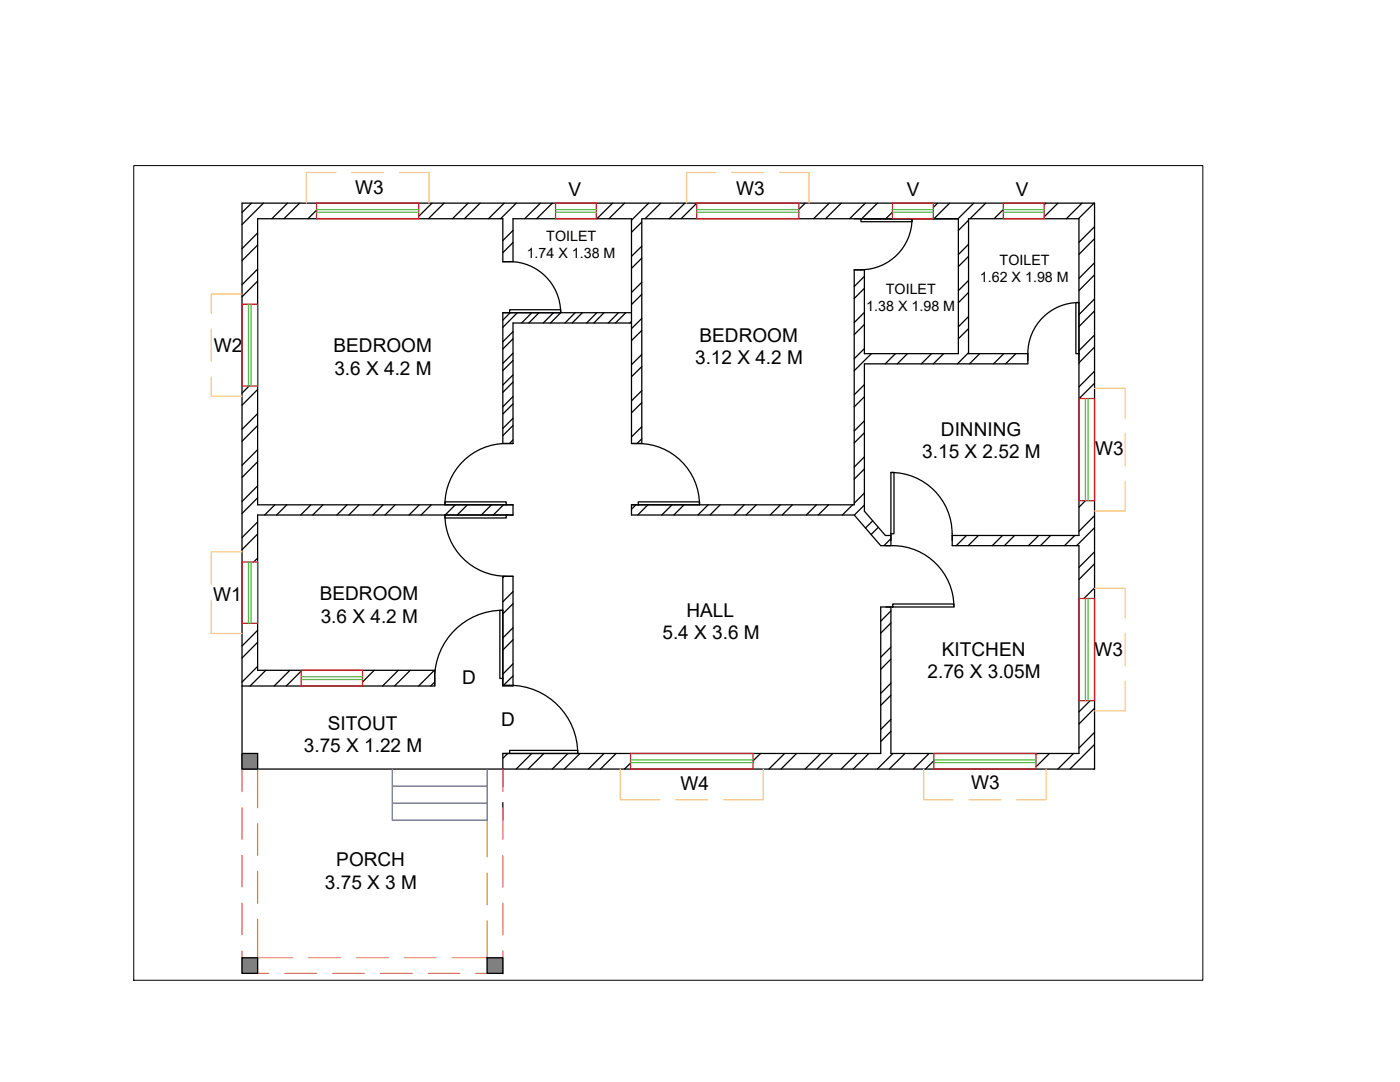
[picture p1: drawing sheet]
<svg xmlns="http://www.w3.org/2000/svg" width="279mm" height="216mm" viewBox="0 0 279 216" stroke-linecap="round" stroke-linejoin="round" font-family="sans-serif">
<!-- layer: 0 -->
<g fill="none" stroke="#000" stroke-width=".25">
<path d="M48.3 40.5h170.1v113h-170.1zM50.2 40.5l-1.9 1.9M51.4 46.5l-3.1 3.1M51.4 53.7l-3.1 3.1M51.4 48.9l-3.1 3.1M51.4 56.1l-3.1 3.1M52.6 40.5l-4.3 4.3M57.4 40.5l-3.1 3.1M59.8 40.5l-3.1 3.1M63.2 41.9l-1.7 1.7M86.2 40.5l-2.6 2.7M88.6 40.5l-3.1 3.1"/>
<path d="M93.4 40.5l-3.1 3.1M95.8 40.5l-3.1 3.1M100.6 40.5l-3.1 3.1M101.7 52.2a10.2 10.2 0 0 1 10.2 10.2M102.4 46l-2 2M102.4 48.4l-2 2M103 40.5l-3.1 3.1M107.8 40.5l-3.1 3.1M110.2 40.5l-3.1 3.1M122.3 40.5l-3.2 3.1M124.7 40.5l-3.2 3.1M128.1 49.1l-2.1 2.1"/>
<path d="M128.1 56.3l-2.1 2.1M128.1 44.3l-2.1 2.1M128.1 51.5l-2.1 2.1M128.1 58.7l-2.1 2.1M129.5 40.5l-3.5 3.4M131.9 40.5l-3.2 3.1M136.7 40.5l-3.2 3.1M139 40.6l-3.1 3M160.7 40.5l-1.3 1.3M165.5 40.5l-3.1 3.1M167.9 40.5l-3.1 3.1M170.5 43.6h1.3"/>
<path d="M171.8 43.6h10.2v.6h-10.2zM172.5 43.6h18.8h-63.2v44.9h-2.1v-44.9h-23.6v8.6h-2v-8.6h-49v57.1h51v2.1h-51v31h35.4v3.1h-38.5M172.5 55.1l-2 2.1M172.5 57.5l-2 2.1M172.7 40.5l-3.1 3.1M175.1 40.5l-3.1 3.1M178.1 42.3l-1.3 1.3M182 43.6a10.2 10.2 0 0 1-10.2 10.2M187.1 40.5l-.8 .9M189.5 40.5l-3.1 3.1M191.3 43.6v27h-18.8v-16.8h-2v46.9h-44.5v2.1h44.5M193.3 48.7l-2 2.1"/>
<path d="M193.3 56l-2 2M193.3 43.9l-2 2.1M193.3 51.2l-2 2M193.3 58.4l-2 2M194.3 40.5l-3.1 3.1M196.7 40.5l-3.1 3.1M200.2 41.8l-1.8 1.8M208.7 40.5l-.3 .4M211.1 40.5l-2.7 2.8M215.9 40.5l-3.1 3.1M218.4 40.5l-3.2 3.1M218.4 45.2l-3.1 3.2"/>
<path d="M218.4 52.4l-3.1 3.2M218.4 59.6l-3.1 3.2M218.4 47.6l-3.1 3.2M218.4 54.8l-3.1 3.2M49.7 77l-1.4 1.4M51.4 77.7l-3.1 3.2M101.7 61.8h10.2v.6h-10.2zM101.8 62.4l-1.4 1.5M102.4 67.6l-2 2M102.4 74.8l-2 2M102.4 66.2l-2 2M102.4 70.5l-2 2"/>
<path d="M102.4 79.1l-2 2.1M102.4 71.9l-2 2.1M102.4 76.2l-2 2.1M103.3 62.4l-2.9 2.9M106.1 62.4l-2 2.1M107.6 62.4l-2.1 2.1M110.5 62.4l-2.1 2.1M111.9 62.4l-2 2.1M114.8 62.4l-2 2.1M116.2 62.4l-2 2.1M119.1 62.4l-2 2.1M120.5 62.4l-2 2.1"/>
<path d="M123.4 62.4l-2 2.1M124.9 62.4l-2.1 2.1M126 64.1l-.3 .4M126 62.4h-25.6v26.1h2v-24h23.6M128.1 63.5l-2.1 2.1M128.1 70.7l-2.1 2.1M128.1 78l-2.1 2M128.1 65.9l-2.1 2.1M128.1 73.2l-2.1 2M172.5 79.2l-2 2M172.5 62.3l-2 2.1M172.5 69.6l-2 2"/>
<path d="M172.5 76.8l-2 2M172.5 64.7l-2 2.1M173.9 70.6l-3.4 3.4M178.7 70.6l-2 2M181.1 70.6l-2 2M185.9 70.6l-2 2M188.3 70.6l-2 2M193.3 63.2l-2 2M193.3 70.4l-2.2 2.2M193.3 65.6l-2 2M195.5 70.6l-2 2M200.3 70.6l-2 2"/>
<path d="M202.7 70.6l-2 2M205.1 70.6h-11.8v-27h22v63.2h-25.3M205.1 70.6v2h-32.6v29.4l4.2 4.8h1.1M214.7 60.4h.6v10.2h-.6zM215.3 60.4a10.2 10.2 0 0 0-10.2 10.2M218.4 66.8l-3.1 3.2M218.4 74.1l-3.1 3.1M218.4 62l-3.1 3.2M218.4 69.3l-3.1 3.1M218.4 76.5l-3 3M51.4 82.5l-3.1 3.2M51.4 89.7l-3.1 3.2"/>
<path d="M51.4 96.9l-3.1 3.2M51.4 84.9l-3.1 3.2M51.4 92.1l-3.1 3.2M51.4 99.3l-3.1 3.2M101 88.5a12.2 12.2 0 0 0-12.2 12.2M102.4 83.5l-2 2M102.4 87.8l-.7 .7M102.4 80.6l-2 2M102.4 84.9l-2 2M127.4 88.5a12.2 12.2 0 0 1 12.2 12.2M128.1 85.2l-2.1 2M128.1 80.3l-2.1 2.1"/>
<path d="M128.1 87.6l-1 .9M172.5 84l-2 2M172.5 98.4l-2 2M172.5 93.6l-2 2M172.5 91.2l-2 2M172.5 86.4l-2 2M177.8 94.3a12.2 12.2 0 0 1 12.2 12.2M177.8 94.3h.6v12.2h-.6zM216.6 99.9l-1.3 1.3M51.4 104.1l-3.1 3.2M51.4 111.4l-.8 .7M51.4 106.6l-3.1 3.1"/>
<path d="M54.8 100.7l-2 2.1M57.2 100.7l-2 2.1M62 100.7l-2 2.1M64.5 100.7l-2.1 2.1M69.3 100.7l-2.1 2.1M71.6 100.7l-2 2.1M76.5 100.7l-2.1 2.1M78.9 100.7l-2.1 2.1M83.7 100.7l-2.1 2.1M86.1 100.7l-2.1 2.1M88.8 102.8h12.2v.6h-12.2zM88.8 102.8a12.2 12.2 0 0 0 12.2 12.2"/>
<path d="M88.8 100.1h12.2v.6h-12.2zM90.9 100.7l-2.1 2.1M93.3 100.7l-2.1 2.1M98.1 100.7l-2 2.1M100.4 115h2v21.9h-2zM100.5 100.7l-2.1 2.1M100.6 115l-.2 .3M102.4 118l-2 2.1M126.9 100.7l-.9 .9M127.4 100.1h12.2v.6h-12.2zM129.3 100.7l-2 2.1M134.1 100.7l-2 2.1"/>
<path d="M136.5 100.7l-2 2.1M141.3 100.7l-2 2.1M143.7 100.7l-2 2.1M148.5 100.7l-2 2.1M150.9 100.7l-2 2.1M155.7 100.7l-2 2.1M158.1 100.7l-2 2.1M162.9 100.7l-2 2.1M165.4 100.7l-2.1 2.1M170.2 100.7l-2.1 2.1M170.5 102.8l5.3 6.1a13.8 13.8 0 0 1 8.9 1.9 12.2 12.2 0 0 1 5.7 10.3M172.5 100.8l-2 2"/>
<path d="M174.2 103.9l-1.5 1.5M175.3 105.2l-1.5 1.5M177.8 107.5l-1.4 1.4M177.8 106.5v2.4M190 106.5v2.4h25.3v41.4h-37.5v-29.2M192.9 106.8l-2.1 2.1M195.3 106.8l-2.1 2.1M200.1 106.8l-2.1 2.1M202.5 106.8l-2.1 2.1M207.3 106.8l-2 2.1M209.7 106.8l-2.1 2.1M214.5 106.8l-2.1 2.1"/>
<path d="M218.4 102.9l-3.1 3.1M218.4 110.1l-3.1 3.1M218.4 117.3l-2.1 2.1M218.4 105.3l-3.5 3.6M218.4 112.5l-3.1 3.1M51.4 125.8l-3.1 3.1M51.4 133l-3.1 3.1M51.4 128.2l-3.1 3.1M53 133.8l-3.1 3.1M57.8 133.8l-3.1 3.1M60.1 133.9l-3 3M74.7 133.8l-2.4 2.3"/>
<path d="M79.5 133.8l-3.2 3.1M81.9 133.8l-3.2 3.1M86.7 133.8l-3.2 3.1M86.8 136.1l-.8 .8M99.8 121.8h.6v13.6h-.6zM100.3 121.8a13.6 13.6 0 0 0-13.6 13.6M100.4 136.7a13.7 13.7 0 0 1 14.9 13.6M102.4 125.3l-2 2M102.4 132.5l-2 2M102.4 120.5l-2 2M102.4 127.7l-2 2M102.4 134.9l-1.9 1.8"/>
<path d="M177.8 121.9l-2 2.1M177.8 129.1l-2 2M177.8 136.3l-2 2.1M177.8 124.3l-2 2M177.8 131.5l-2 2.1M177.8 138.7l-2 2.1M178.2 120.5h12.2v.6h-12.2zM178.2 121.1h-2.4v29.2h-75.4v6.7M217.6 139.8l-2.3 2.2M48.3 150.3h3.1v3.2h-3.1zM101.3 150.3l-.9 1M101.7 149.7h13.6v.6h-13.6z"/>
<path d="M106.1 150.3l-3.1 3.2M108.5 150.3l-3.1 3.2M113.3 150.3l-3.1 3.2M115.7 150.3l-3.1 3.2M120.5 150.3l-3.1 3.2M123 150.3l-3.2 3.2M125.8 152.3l-1.2 1.2M151.8 150.3l-1.5 1.5M156.6 150.3l-3.1 3.2M159 150.3l-3.1 3.2M163.8 150.3l-3.1 3.2M166.2 150.3l-3.1 3.2"/>
<path d="M171 150.3l-3.1 3.2M173.4 150.3l-3.1 3.2M177.8 143.5l-2 2.1M177.8 145.9l-2 2.1M178.2 150.3l-3.1 3.2M180.6 150.3l-3.1 3.2M185.4 150.3l-3.1 3.2M186.4 151.8l-1.7 1.7M207 150.3l-.2 .3M209.4 150.3l-2.6 2.7M214.2 150.3l-3.1 3.2M218.4 146.1l-3.1 3.2"/>
<path d="M218.4 153.4l-.1 .1M218.4 141.3l-3.1 3.2M218.4 148.5l-4.9 5M100.4 160.1v3.6M48.3 191.1h3.1v3.1h-3.1zM97.2 191.1h3.2v3.1h-3.2z"/>
</g>
<path d="M63.2 40.5h20.4v3.1h-20.4zM110.9 40.5h8.1v3.1h-8.1zM139 40.5h20.4v3.1h-20.4zM178.1 40.5h8.2v3.1h-8.2zM200.2 40.5h8.2v3.1h-8.2zM48.3 60.7h3.1v16.3h-3.1zM215.3 79.5h3.1v20.4h-3.1zM48.3 112.1h3.1v12.3h-3.1zM215.3 119.4h3.1v20.4h-3.1zM60.1 133.8h12.2v3.1h-12.2zM125.8 150.3h24.5v3.2h-24.5zM186.4 150.3h20.4v3.2h-20.4z" fill="none" stroke="#cd2027" stroke-width=".25"/>
<g fill="none" stroke="#58ba48" stroke-width=".25">
<path d="M63.2 42.4h20.4M63.2 41.8h20.4M110.9 42.4h8.1M110.9 41.8h8.1M139 42.4h20.4M139 41.8h20.4M178.1 42.4h8.2M178.1 41.8h8.2M200.2 42.4h8.2M200.2 41.8h8.2M49.6 60.7v16.3M50.1 60.7v16.3"/>
<path d="M216.6 79.5v20.4M217.1 79.5v20.4M49.6 112.1v12.3M50.1 112.1v12.3M216.6 119.4v20.4M217.1 119.4v20.4M60.1 135h12.2M60.1 135.6h12.2M125.8 151.6h24.5M125.8 152.2h24.5M186.4 151.6h20.4M186.4 152.2h20.4"/>
</g>
<g fill="none" stroke="#fecc66" stroke-width=".25">
<path d="M67 34.4h-5.8v6.1M70.2 34.4h6.4M79.7 34.4h5.9v6.1M142.9 34.4h-5.9v6.1M146.1 34.4h6.3M155.6 34.4h5.9v6.1M48.3 58.7h-6.1v3.8M42.2 75.2v3.9h6.1M42.2 65.7v6.3M218.4 77.5h6.2v5.9M224.6 96.1v5.9h-6.2M224.6 86.6v6.3"/>
<path d="M42.2 119.8v6.6h6.1M48.3 110.1h-6.1v6.6M218.4 117.4h6.2v5.9M224.6 136v5.8h-6.2M224.6 126.4v6.4M123.8 153.5v6.1h7.9M134.9 159.6h6.3M152.3 153.5v6.1h-7.9M184.3 153.5v6.1h5.9M193.4 159.6h6.3M208.8 153.5v6.1h-5.9"/>
</g>
<path d="M78.3 156.9h18.9M78.3 153.5v10.2h18.9v-10.2M78.3 160.3h18.9" fill="none" stroke="#5e67af" stroke-width=".25"/>
<g fill="none" stroke="#f27172" stroke-width=".25">
<path d="M48.3 153.5v4.5M51.4 153.5v7.7M100.4 153.5v4.5M48.3 161.1v6.4M48.3 170.7v6.3M51.4 164.3v6.4M51.4 173.9v6.3M97.2 163.7v7.3M97.2 174.2v6.4M100.4 161.1v6.4M100.4 170.7v6.3M48.3 180.2v6.3"/>
<path d="M48.3 189.7v4.5h5.4M51.4 183.4v7.7h7M56.9 194.2h6.3M61.6 191.1h6.4M66.4 194.2h6.3M71.1 191.1h6.4M75.9 194.2h6.4M80.7 191.1h6.3M85.4 194.2h6.4M97.2 183.7v7.4h-7M100.4 180.2v6.3M100.4 189.7v4.5h-5.4"/>
</g>
<g fill="#808080" stroke="#808080" stroke-width=".2">
<path d="M48.3 150.3l3.1 3.2v-3.2zM48.3 150.3l3.1 3.2h-3.1z"/>
<path d="M97.2 191.1l3.2 3.1v-3.1zM97.2 191.1l3.2 3.1h-3.2z"/>
<path d="M48.3 191.1l3.1 3.1v-3.1zM48.3 191.1l3.1 3.1h-3.1z"/>
</g>
<path d="M26.7 33h213.4v162.6h-213.4z" fill="none" stroke="#000" stroke-width=".2"/>
<g font-size="3.8">
<text x="70.9" y="38.7">W3</text>
<text x="113.5" y="39.2">V</text>
<text x="146.9" y="39">W3</text>
<text x="181" y="39.2">V</text>
<text x="202.7" y="39.2">V</text>
<text x="42.7" y="70.3">W2</text>
<text x="66.6" y="70.3">BEDROOM</text>
<text x="139.6" y="68.2">BEDROOM</text>
<text x="66.7" y="74.8">3.6 X 4.2 M</text>
<text x="138.7" y="72.7">3.12 X 4.2 M</text>
<text x="187.8" y="86.9">DINNING</text>
<text x="184.1" y="91.5">3.15 X 2.52 M</text>
<text x="218.5" y="90.8">W3</text>
<text x="42.5" y="119.9">W1</text>
<text x="63.8" y="119.8">BEDROOM</text>
<text x="64" y="124.3">3.6 X 4.2 M</text>
<text x="137" y="123">HALL</text>
<text x="132.2" y="127.6">5.4 X 3.6 M</text>
<text x="188" y="130.8">KITCHEN</text>
<text x="218.5" y="131">W3</text>
<text x="92.2" y="136.5">D</text>
<text x="185.1" y="135.4">2.76 X 3.05M</text>
<text x="65.4" y="145.6">SITOUT</text>
<text x="100" y="144.8">D</text>
<text x="60.6" y="150.1">3.75 X 1.22 M</text>
<text x="135.8" y="157.7">W4</text>
<text x="193.8" y="157.5">W3</text>
<text x="67.1" y="172.9">PORCH</text>
<text x="64.9" y="177.4">3.75 X 3 M</text>
</g>
<g font-size="2.8">
<text x="105.1" y="51.5">1.74 X 1.38 M</text>
<text x="109" y="48.1">TOILET</text>
<text x="199.5" y="52.8">TOILET</text>
<text x="176.8" y="58.7">TOILET</text>
<text x="195.6" y="56.2">1.62 X 1.98 M</text>
<text x="172.9" y="62.1">1.38 X 1.98 M</text>
</g>
</svg>
